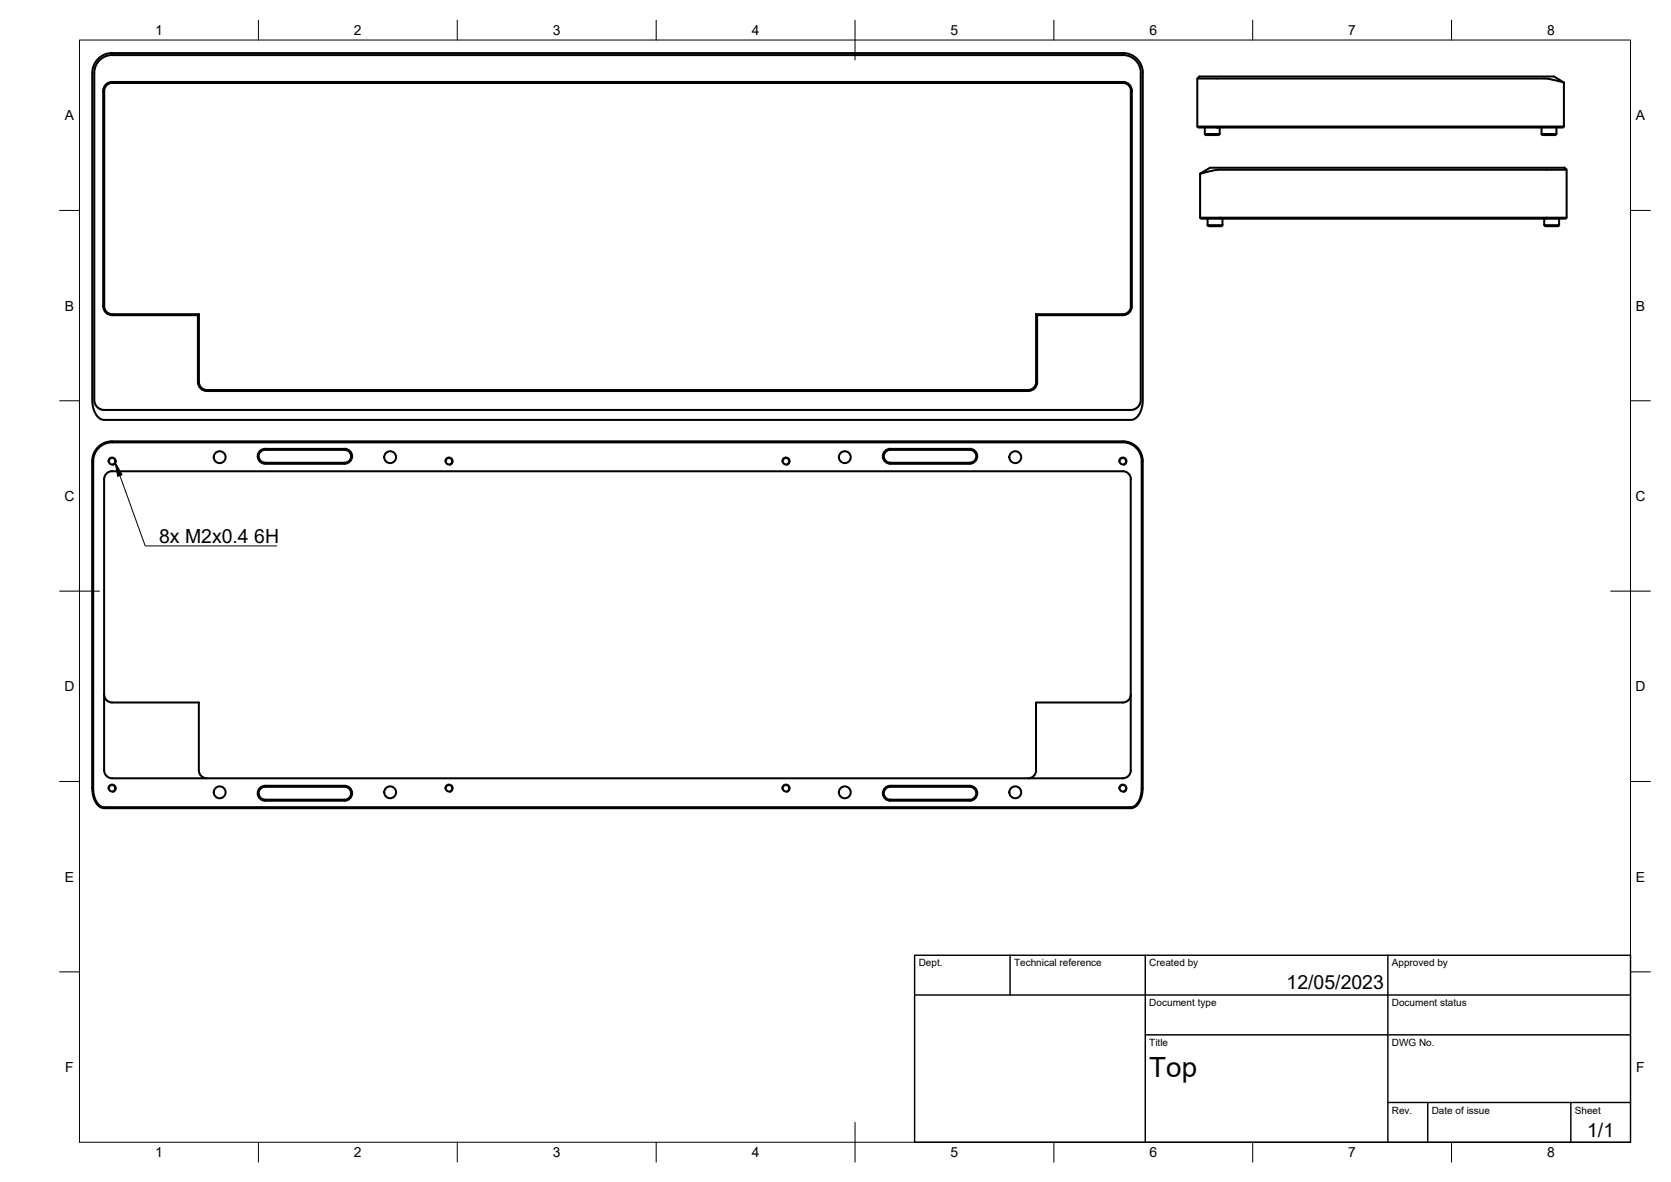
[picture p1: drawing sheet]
<svg xmlns="http://www.w3.org/2000/svg" width="420mm" height="297mm" viewBox="0 0 420 297" stroke-linecap="round" stroke-linejoin="round" font-family="sans-serif">
<!-- layer: Visible -->
<g fill="none" stroke="#000" stroke-width=".51">
<path d="M25 14.5a4.8 4.8 0 0 1 3.2-1.2h254.2a5 5 0 0 1 4.9 5v82.6l-.3 1.9-.6 1.4-.9 .9-1 .4-258.9-.1-1-.7-.8-1.1-.4-1.1-.2-1.6v-82.6a5 5 0 0 1 1.8-3.8zM25.3 14.9a4.3 4.3 0 0 1 2.9-1l254.2-.1a4.5 4.5 0 0 1 4.4 4.5v82.5l-.6 1.4-1.1 .7-259 .1-.9-.2-.7-.4-.5-.8-.3-.8v-82.5a4.5 4.5 0 0 1 1.6-3.4zM301.1 19.7v12.1M28.2 20.6h254.1M28.2 20.9h254.1M28.2 20.8a2 2 0 0 0-2 2v54.2a2 2 0 0 0 2 2h21.8M28.2 20.6a2.25 2.25 0 0 0-2.2 2.2v54.2a2.25 2.25 0 0 0 2.2 2.2h21.6M282.4 20.6a2.25 2.25 0 0 1 2.2 2.2M282.4 20.8a2 2 0 0 1 2 2M284.3 22.8v54.2M284.6 22.8v54.2M301.1 31.8h92.1l-.2 .3h-89.8a2.79 2.79 0 0 1-2.1-.3z"/>
<path d="M302.9 32.1v1.6h3.8a2.95 2.95 0 0 1-2.3 .2h-1.2l-.3-.2M306.7 32.1v1.6M387.6 32.1v1.6h3.8a2.84 2.84 0 0 1-2.3 .2h-1.2l-.3-.2M391.4 32.1v1.6M393.2 20.7l-2.5-1.5h-89.1l-.5 .5 88.1 .1 4 .9v11.1M301.8 43.7l2.4-1.6h89.2l.5 .6h-88.2l-3.9 1v11M301.8 54.7h92.1a2.79 2.79 0 0 1-2.1 .3h-89.8zM303.6 55v1.6M307.4 55v1.6h-3.8a2.84 2.84 0 0 0 2.3 .2h1.2l.3-.2M388.3 55v1.6M392 55v1.6h-3.7a2.95 2.95 0 0 0 2.2 .2h1.3l.2-.2M393.9 42.7v12"/>
<path d="M49.8 79.2l.2-.2v17a2 2 0 0 0 2 2M49.8 79.2v16.8a2.25 2.25 0 0 0 2.2 2.3M260.5 79l.3 .2v16.8M260.5 79v17M284.4 77a2 2 0 0 1-2 2h-21.9M284.6 77a2.25 2.25 0 0 1-2.2 2.2h-21.6M260.5 96a2 2 0 0 1-2 2h-206.5M260.8 96a2.25 2.25 0 0 1-2.3 2.3h-206.5M26.8 119l.9-.5 .5-.1h254.1a1.97 1.97 0 0 1 2 2v73.2a2 2 0 0 1-2 2h-254.1a2 2 0 0 1-2-2v-73.2l.1-.5zM28.2 111.2h254.1M28.2 110.9h254.1M28.2 111.2a4.8 4.8 0 0 0-4.8 4.7v82.6l.3 1.6 .5 1.3 .8 1 1 .4h258.8l.8-.5 .7-.9 .5-1.3 .3-1.6v-82.6a4.7 4.7 0 0 0-4.8-4.7"/>
<path d="M28.2 110.9a5 5 0 0 0-5 5v82.2M66.7 113.1h20M66.7 112.8h20M66.7 113a1.62 1.62 0 0 0-1.7 1.7 1.62 1.62 0 0 0 1.7 1.6M66.7 112.8a1.87 1.87 0 0 0-1.9 1.9 1.87 1.87 0 0 0 1.9 1.8M86.7 113a1.62 1.62 0 0 1 1.6 1.7 1.62 1.62 0 0 1-1.6 1.6h-20M86.7 112.8a1.87 1.87 0 0 1 1.8 1.9 1.87 1.87 0 0 1-1.8 1.8l-20 .1M223.8 113.1h20M223.8 112.8h20M223.8 112.8a1.87 1.87 0 0 0-1.8 1.9 1.87 1.87 0 0 0 1.8 1.8l20 .1a1.88 1.88 0 0 0 1.9-1.9 1.88 1.88 0 0 0-1.8-1.9M223.8 113a1.62 1.62 0 0 0-1.6 1.7 1.62 1.62 0 0 0 1.6 1.6h20a1.63 1.63 0 0 0 1.7-1.6 1.63 1.63 0 0 0-1.6-1.7M282.3 110.9a5 5 0 0 1 5 5v82.6l-.2 1.3-.5 1.6-.8 1.1-.9 .5-258.7 .1a3.4 3.4 0 0 1-2.8-3.1l-.2-1.9"/>
<path d="M26.2 174.5a2 2 0 0 0 2 2h21.8v17.1a2 2 0 0 0 2 2M284.3 174.5a2 2 0 0 1-2 2h-21.8v17.1a1.96 1.96 0 0 1-2 2M66.7 197.7h20a1.62 1.62 0 0 1 1.6 1.6 1.62 1.62 0 0 1-1.6 1.7h-20M66.7 197.5h20a1.87 1.87 0 0 1 1.8 1.8 1.87 1.87 0 0 1-1.8 1.9h-20M66.7 197.7a1.62 1.62 0 0 0-1.7 1.6 1.62 1.62 0 0 0 1.7 1.7M66.7 197.5a1.87 1.87 0 0 0-1.9 1.8 1.87 1.87 0 0 0 1.9 1.9M222.5 198l.9-.5h.4h20.1a1.87 1.87 0 0 1 1.8 1.8 1.87 1.87 0 0 1-1.9 1.9h-20a1.87 1.87 0 0 1-1.7-1.1 1.87 1.87 0 0 1 .4-2.1zM222.7 198.2l1.1-.5h20.1a1.62 1.62 0 0 1 1.6 1.6 1.62 1.62 0 0 1-1.7 1.7h-20a1.62 1.62 0 0 1-1.4-1 1.62 1.62 0 0 1 .3-1.8z"/>
<circle cx="28.2" cy="115.9" r=".81"/>
<circle cx="55.2" cy="114.9" r="1.49"/>
<circle cx="98.1" cy="114.9" r="1.49"/>
<circle cx="112.9" cy="115.9" r=".81"/>
<circle cx="197.6" cy="115.9" r=".81"/>
<circle cx="212.4" cy="114.9" r="1.49"/>
<circle cx="255.3" cy="114.9" r="1.49"/>
<circle cx="282.3" cy="115.9" r=".81"/>
<circle cx="28.2" cy="198.1" r=".81"/>
<circle cx="55.2" cy="199.1" r="1.49"/>
<circle cx="98.1" cy="199.1" r="1.49"/>
<circle cx="112.9" cy="198.1" r=".81"/>
<circle cx="197.6" cy="198.1" r=".81"/>
<circle cx="212.4" cy="199.1" r="1.49"/>
<circle cx="255.3" cy="199.1" r="1.49"/>
<circle cx="282.3" cy="198.1" r=".81"/>
</g>
<!-- layer: Visible Narrow -->
<path d="M27.2 116.1a1.04 1.04 0 0 1 .8-1.2 1.04 1.04 0 0 1 1.2 .8 1.04 1.04 0 0 1-.8 1.2M111.9 116.1a1.04 1.04 0 0 1 .8-1.2 1.04 1.04 0 0 1 1.2 .8 1.04 1.04 0 0 1-.8 1.2M196.6 116.1a1.04 1.04 0 0 1 .9-1.2 1.04 1.04 0 0 1 1.2 .8 1.04 1.04 0 0 1-.9 1.2M281.3 116.1a1.04 1.04 0 0 1 .9-1.2 1.04 1.04 0 0 1 1.2 .8 1.04 1.04 0 0 1-.9 1.2M27.2 198.3a1.04 1.04 0 0 1 .8-1.2 1.04 1.04 0 0 1 1.2 .8 1.04 1.04 0 0 1-.8 1.2M111.9 198.3a1.04 1.04 0 0 1 .8-1.2 1.04 1.04 0 0 1 1.2 .8 1.04 1.04 0 0 1-.8 1.2M196.6 198.3a1.04 1.04 0 0 1 .9-1.2 1.04 1.04 0 0 1 1.2 .8 1.04 1.04 0 0 1-.9 1.2M281.3 198.3a1.04 1.04 0 0 1 .9-1.2 1.04 1.04 0 0 1 1.2 .8 1.04 1.04 0 0 1-.9 1.2" fill="none" stroke="#000" stroke-width=".25"/>
<!-- layer: BORDER -->
<g fill="none" stroke="#000" stroke-width=".25">
<path d="M20 10.1h390v276.9h-390zM65 5.1v5M115 5.1v5M165 5.1v5M215 5.1v10M265 5.1v5M315 5.1v5M365 5.1v5M15 52.9h5M410 52.9h5M15 100.7h5M410 100.7h5"/>
<path d="M15 148.6h10M405 148.6h10M15 196.4h5M410 196.4h5M15 244.2h5M410 244.2h5M65 287v5M115 287v5M165 287v5M215 282.1v9.9M265 287v5M315 287v5"/>
<path d="M365 287v5"/>
</g>
<!-- layer: TITLEBLOCK -->
<path d="M230 240.1h180v46.9h-180zM230 250h180M254 240.1v9.9M288 240.1v46.9M349 240.1v46.9M288 260.1h122M349 277.1h61M359 277.1v9.9M395 277.1v9.9" fill="none" stroke="#000" stroke-width=".36"/>
<!-- layer: Hole Notes -->
<path d="M29 116.2l1.7 3.1-1.1 .4z" fill="#000" stroke="#000" stroke-width=".25"/>
<path d="M30.1 119.5l6.4 17.7h33.1" fill="none" stroke="#000" stroke-width=".25"/>
<text font-size="7" x="289" y="270.6">Top</text>
<g font-size="4.9">
<text x="40" y="136.5">8x M2x0.4</text>
<text x="63.9" y="136.5">6H</text>
<text x="323.5" y="248.5">12/05/2023</text>
<text x="399.1" y="285.7">1/1</text>
</g>
<g font-size="3.5">
<text x="39" y="8.8">1</text>
<text x="89" y="8.8">2</text>
<text x="139" y="8.8">3</text>
<text x="189" y="8.8">4</text>
<text x="239" y="8.8">5</text>
<text x="289" y="8.8">6</text>
<text x="339" y="8.8">7</text>
<text x="389" y="8.8">8</text>
<text x="16.3" y="30.2">A</text>
<text x="411.3" y="30.2">A</text>
<text x="16.3" y="78">B</text>
<text x="411.3" y="78">B</text>
<text x="16.2" y="125.9">C</text>
<text x="411.2" y="125.9">C</text>
<text x="16.2" y="173.7">D</text>
<text x="411.2" y="173.7">D</text>
<text x="16.3" y="221.6">E</text>
<text x="411.3" y="221.6">E</text>
<text x="16.4" y="269.4">F</text>
<text x="411.4" y="269.4">F</text>
<text x="39" y="290.8">1</text>
<text x="89" y="290.8">2</text>
<text x="139" y="290.8">3</text>
<text x="189" y="290.8">4</text>
<text x="239" y="290.8">5</text>
<text x="289" y="290.8">6</text>
<text x="339" y="290.8">7</text>
<text x="389" y="290.8">8</text>
</g>
<g font-size="2.5">
<text x="231" y="242.9">Dept.</text>
<text x="255" y="242.9">Technical reference</text>
<text x="289" y="242.9">Created by</text>
<text x="350" y="242.9">Approved by</text>
<text x="289" y="252.8">Document type</text>
<text x="350" y="252.8">Document status</text>
<text x="289" y="262.9">Title</text>
<text x="350" y="262.9">DWG No.</text>
<text x="350" y="279.9">Rev.</text>
<text x="360" y="279.9">Date of issue</text>
<text x="396" y="279.9">Sheet</text>
</g>
</svg>
